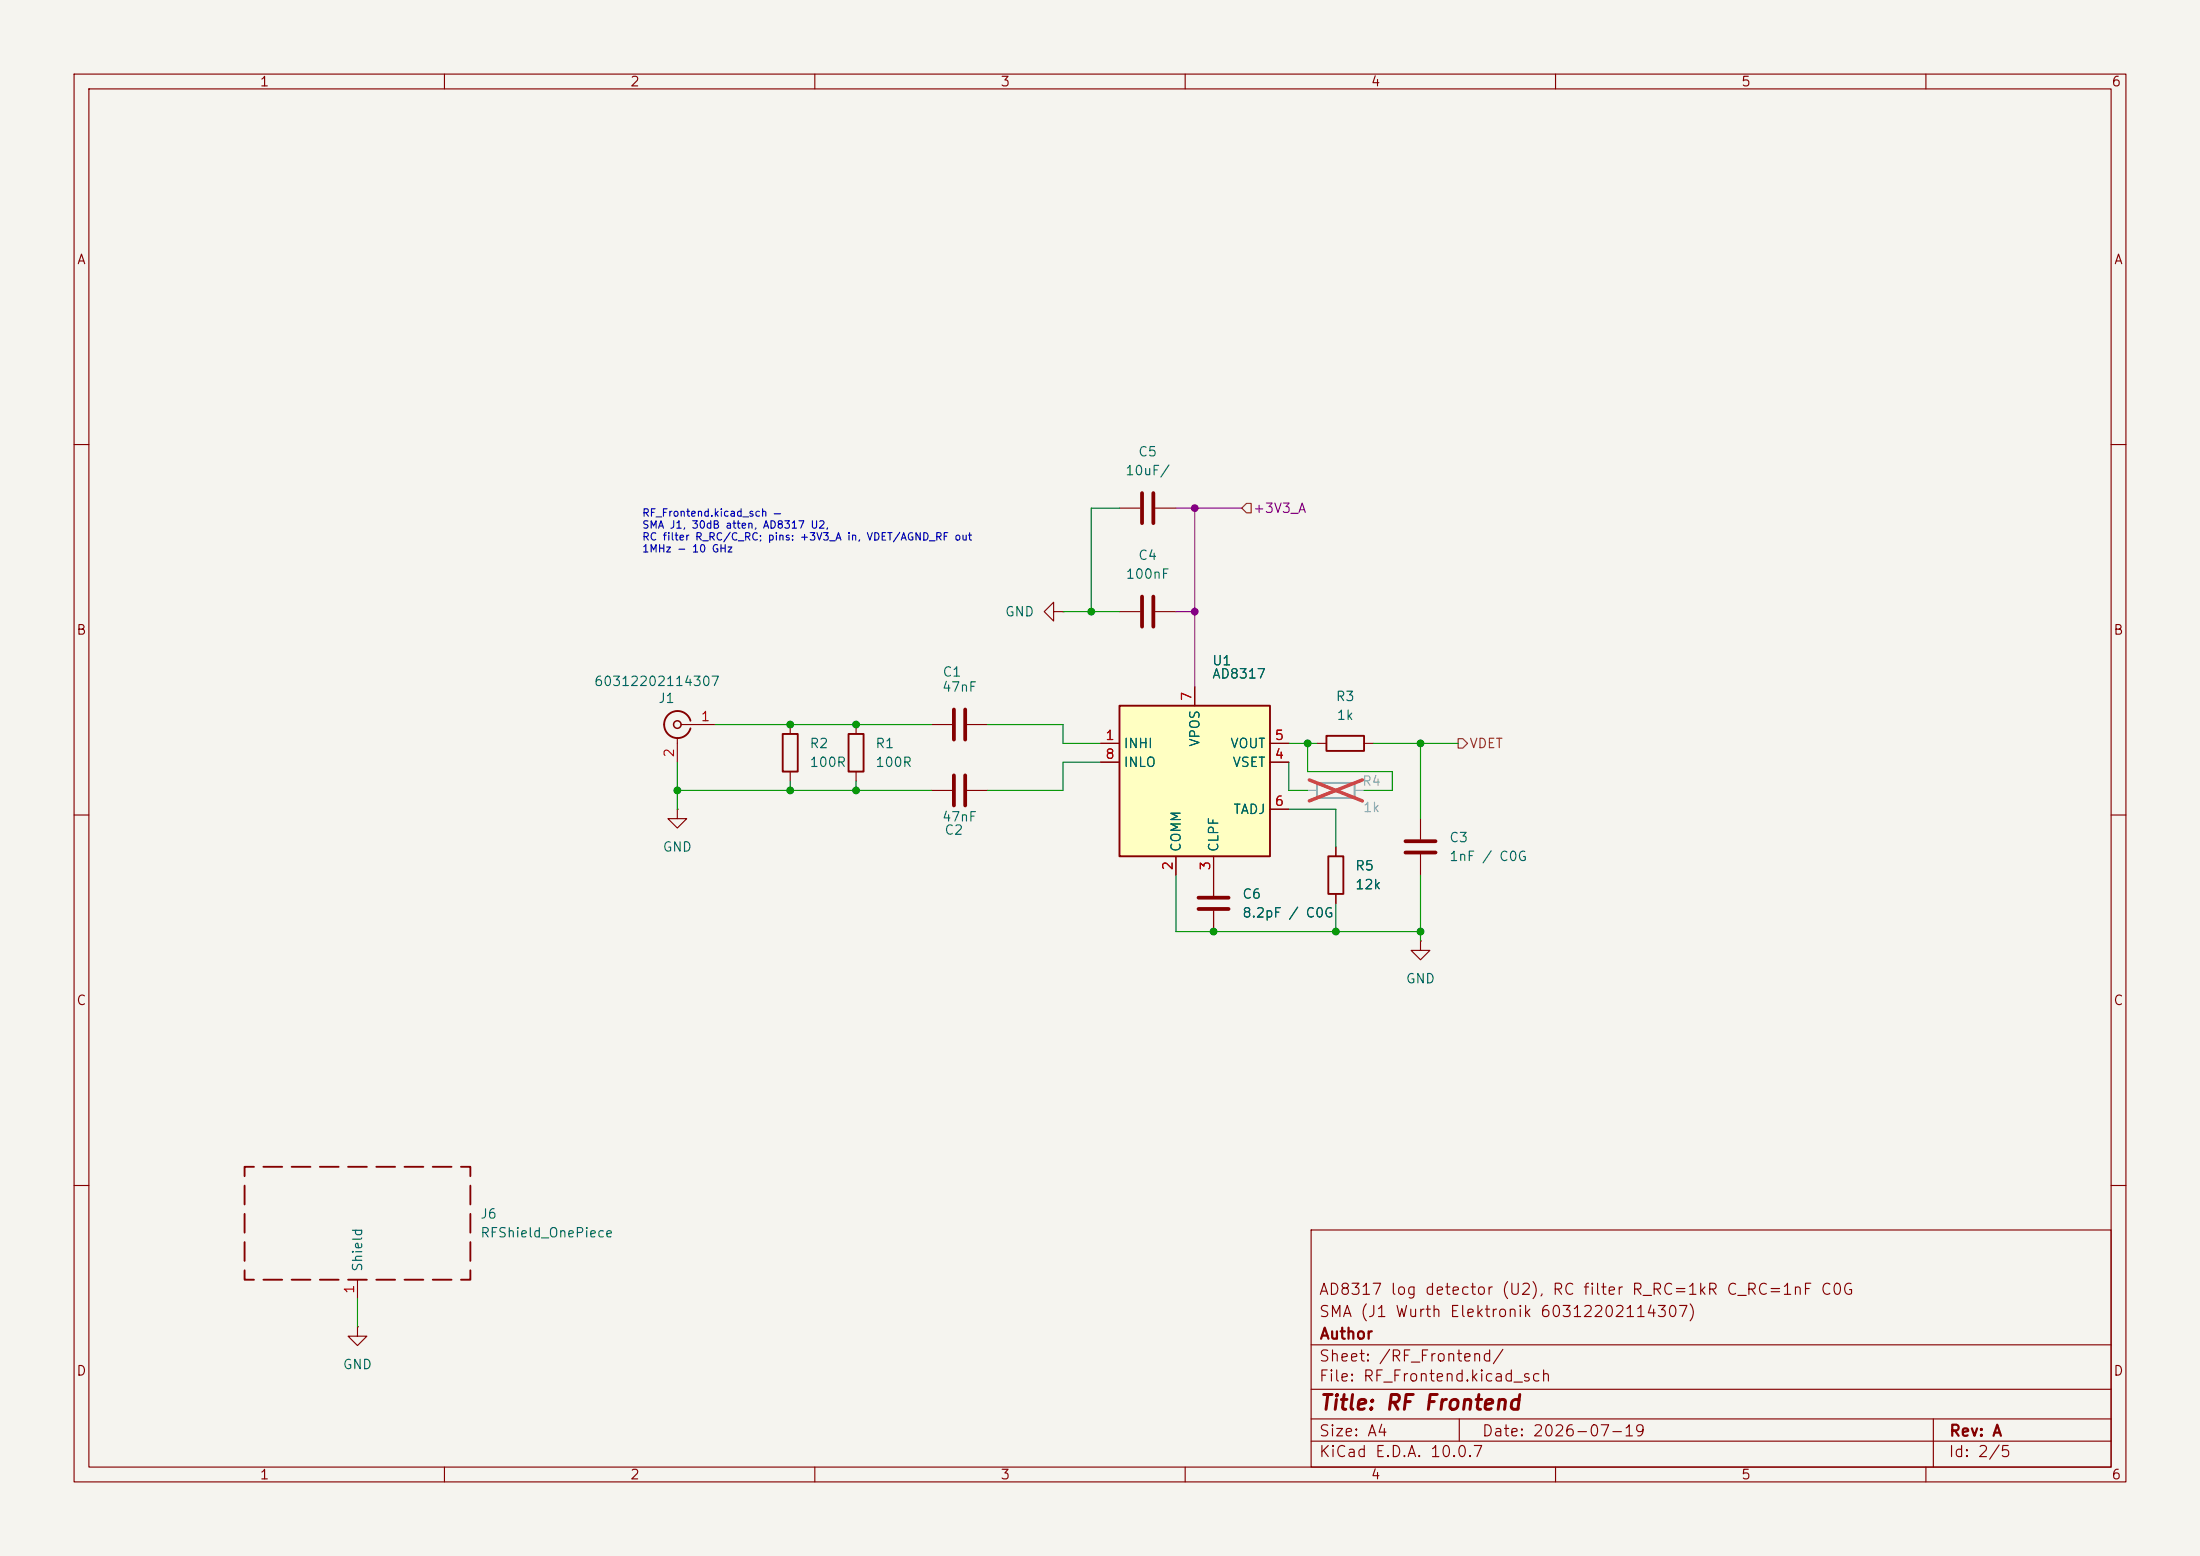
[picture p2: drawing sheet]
(kicad_sch
 (version 20260306)
 (generator "eeschema")
 (generator_version "10.0")
 (paper "A4")
 (title_block
  (title "RF Frontend")
  (date "2026-07-19")
  (rev "A")
  (company "Author")
  (comment 1 "SMA (J1 Wurth Elektronik 60312202114307)")
  (comment 2 "AD8317 log detector (U2), RC filter R_RC=1kR C_RC=1nF C0G"))
 (lib_symbols
  (symbol "Device:C"
   (pin_numbers (hide yes))
   (pin_names
    (offset 0.254)) (exclude_from_sim no) (in_bom yes) (on_board yes)
   (in_pos_files yes)
   (duplicate_pin_numbers_are_jumpers no)
   (property "Reference" "C" (at 0.635 2.54 0) (show_name no) (do_not_autoplace no) (effects (font (size 1.27 1.27)) (justify left)))
   (property "Value" "C" (at 0.635 -2.54 0) (show_name no) (do_not_autoplace no) (effects (font (size 1.27 1.27)) (justify left)))
   (property "Footprint" "" (at 0.9652 -3.81 0) (show_name no) (do_not_autoplace no) (hide yes) (effects (font (size 1.27 1.27))))
   (property "Datasheet" "" (at 0 0 0) (show_name no) (do_not_autoplace no) (hide yes) (effects (font (size 1.27 1.27))))
   (property "Description" "Unpolarized capacitor" (at 0 0 0) (show_name no) (do_not_autoplace no) (hide yes) (effects (font (size 1.27 1.27))))
   (symbol "C_0_1"
    (polyline (pts (xy -2.032 0.762) (xy 2.032 0.762)) (stroke (width 0.508) (type default)) (fill (type none)))
    (polyline (pts (xy -2.032 -0.762) (xy 2.032 -0.762)) (stroke (width 0.508) (type default)) (fill (type none))))
   (symbol "C_1_1"
    (pin passive line (at 0 3.81 270) (length 2.794) (name "" (effects (font (size 1.27 1.27)))) (number "1" (effects (font (size 1.27 1.27)))))
    (pin passive line (at 0 -3.81 90) (length 2.794) (name "" (effects (font (size 1.27 1.27)))) (number "2" (effects (font (size 1.27 1.27))))))
   (embedded_fonts no))
  (symbol "Device:R"
   (pin_numbers (hide yes))
   (pin_names
    (offset 0)) (exclude_from_sim no) (in_bom yes) (on_board yes)
   (in_pos_files yes)
   (duplicate_pin_numbers_are_jumpers no)
   (property "Reference" "R" (at 2.032 0 90) (show_name no) (do_not_autoplace no) (effects (font (size 1.27 1.27))))
   (property "Value" "R" (at 0 0 90) (show_name no) (do_not_autoplace no) (effects (font (size 1.27 1.27))))
   (property "Footprint" "" (at -1.778 0 90) (show_name no) (do_not_autoplace no) (hide yes) (effects (font (size 1.27 1.27))))
   (property "Datasheet" "" (at 0 0 0) (show_name no) (do_not_autoplace no) (hide yes) (effects (font (size 1.27 1.27))))
   (property "Description" "Resistor" (at 0 0 0) (show_name no) (do_not_autoplace no) (hide yes) (effects (font (size 1.27 1.27))))
   (symbol "R_0_1"
    (rectangle (start -1.016 -2.54) (end 1.016 2.54) (stroke (width 0.254) (type default)) (fill (type none))))
   (symbol "R_1_1"
    (pin passive line (at 0 3.81 270) (length 1.27) (name "" (effects (font (size 1.27 1.27)))) (number "1" (effects (font (size 1.27 1.27)))))
    (pin passive line (at 0 -3.81 90) (length 1.27) (name "" (effects (font (size 1.27 1.27)))) (number "2" (effects (font (size 1.27 1.27))))))
   (embedded_fonts no))
  (symbol "Device:RFShield_OnePiece"
   (pin_names
    (offset 1.016)) (exclude_from_sim no) (in_bom yes) (on_board yes)
   (in_pos_files yes)
   (duplicate_pin_numbers_are_jumpers no)
   (property "Reference" "J" (at 0 5.08 0) (show_name no) (do_not_autoplace no) (effects (font (size 1.27 1.27))))
   (property "Value" "RFShield_OnePiece" (at 0 2.54 0) (show_name no) (do_not_autoplace no) (effects (font (size 1.27 1.27))))
   (property "Footprint" "" (at 0 -2.54 0) (show_name no) (do_not_autoplace no) (hide yes) (effects (font (size 1.27 1.27))))
   (property "Datasheet" "" (at 0 -2.54 0) (show_name no) (do_not_autoplace no) (hide yes) (effects (font (size 1.27 1.27))))
   (property "Description" "One-piece EMI RF shielding cabinet" (at 0 0 0) (show_name no) (do_not_autoplace no) (hide yes) (effects (font (size 1.27 1.27))))
   (symbol "RFShield_OnePiece_0_1"
    (polyline (pts (xy -15.24 6.35) (xy -15.24 7.62) (xy -13.97 7.62)) (stroke (width 0.254) (type default)) (fill (type none)))
    (polyline (pts (xy -15.24 2.54) (xy -15.24 5.08)) (stroke (width 0.254) (type default)) (fill (type none)))
    (polyline (pts (xy -15.24 -1.27) (xy -15.24 1.27)) (stroke (width 0.254) (type default)) (fill (type none)))
    (polyline (pts (xy -15.24 -5.08) (xy -15.24 -2.54)) (stroke (width 0.254) (type default)) (fill (type none)))
    (polyline (pts (xy -13.97 -7.62) (xy -15.24 -7.62) (xy -15.24 -6.35)) (stroke (width 0.254) (type default)) (fill (type none)))
    (polyline (pts (xy -12.7 7.62) (xy -10.16 7.62)) (stroke (width 0.254) (type default)) (fill (type none)))
    (polyline (pts (xy -10.16 -7.62) (xy -12.7 -7.62)) (stroke (width 0.254) (type default)) (fill (type none)))
    (polyline (pts (xy -6.35 7.62) (xy -8.89 7.62)) (stroke (width 0.254) (type default)) (fill (type none)))
    (polyline (pts (xy -6.35 -7.62) (xy -8.89 -7.62)) (stroke (width 0.254) (type default)) (fill (type none)))
    (polyline (pts (xy -2.54 7.62) (xy -5.08 7.62)) (stroke (width 0.254) (type default)) (fill (type none)))
    (polyline (pts (xy -2.54 -7.62) (xy -5.08 -7.62)) (stroke (width 0.254) (type default)) (fill (type none)))
    (polyline (pts (xy -1.27 -7.62) (xy 1.27 -7.62)) (stroke (width 0.254) (type default)) (fill (type none)))
    (polyline (pts (xy 1.27 7.62) (xy -1.27 7.62)) (stroke (width 0.254) (type default)) (fill (type none)))
    (polyline (pts (xy 2.54 -7.62) (xy 5.08 -7.62)) (stroke (width 0.254) (type default)) (fill (type none)))
    (polyline (pts (xy 5.08 7.62) (xy 2.54 7.62)) (stroke (width 0.254) (type default)) (fill (type none)))
    (polyline (pts (xy 6.35 -7.62) (xy 8.89 -7.62)) (stroke (width 0.254) (type default)) (fill (type none)))
    (polyline (pts (xy 8.89 7.62) (xy 6.35 7.62)) (stroke (width 0.254) (type default)) (fill (type none)))
    (polyline (pts (xy 10.16 -7.62) (xy 12.7 -7.62)) (stroke (width 0.254) (type default)) (fill (type none)))
    (polyline (pts (xy 12.7 7.62) (xy 10.16 7.62)) (stroke (width 0.254) (type default)) (fill (type none)))
    (polyline (pts (xy 13.97 -7.62) (xy 15.24 -7.62) (xy 15.24 -6.35)) (stroke (width 0.254) (type default)) (fill (type none)))
    (polyline (pts (xy 15.24 6.35) (xy 15.24 7.62) (xy 13.97 7.62)) (stroke (width 0.254) (type default)) (fill (type none)))
    (polyline (pts (xy 15.24 2.54) (xy 15.24 5.08)) (stroke (width 0.254) (type default)) (fill (type none)))
    (polyline (pts (xy 15.24 -1.27) (xy 15.24 1.27)) (stroke (width 0.254) (type default)) (fill (type none)))
    (polyline (pts (xy 15.24 -5.08) (xy 15.24 -2.54)) (stroke (width 0.254) (type default)) (fill (type none))))
   (symbol "RFShield_OnePiece_1_1"
    (pin passive line (at 0 -10.16 90) (length 2.54) (name "Shield" (effects (font (size 1.27 1.27)))) (number "1" (effects (font (size 1.27 1.27))))))
   (embedded_fonts no))
  (symbol "Wurth:60312202114307"
   (pin_names (hide yes)) (exclude_from_sim no) (in_bom yes) (on_board yes)
   (in_pos_files yes)
   (duplicate_pin_numbers_are_jumpers no)
   (property "Reference" "J" (at 0 5.08 0) (show_name no) (do_not_autoplace no) (effects (font (size 1.27 1.27))))
   (property "Value" "60312202114307" (at 12.7 22.86 0) (show_name no) (do_not_autoplace no) (hide yes) (effects (font (size 1.27 1.27)) (justify left)))
   (property "Footprint" "Connector_SMD_Wurth:J_Wurth_WR-SMA_60312202114307" (at 12.7 20.32 0) (show_name no) (do_not_autoplace no) (hide yes) (effects (font (size 1.27 1.27)) (justify left)))
   (property "Datasheet" "https://www.we-online.com/catalog/datasheet/60312202114307.pdf?ki" (at 12.7 17.78 0) (show_name no) (do_not_autoplace no) (hide yes) (effects (font (size 1.27 1.27)) (justify left)))
   (property "Description" "PCB End Launch" (at 0 0 0) (show_name no) (do_not_autoplace no) (hide yes) (effects (font (size 1.27 1.27))))
   (property "Manufacturer" "Wurth Elektronik" (at 12.7 15.24 0) (show_name no) (do_not_autoplace no) (hide yes) (effects (font (size 1.27 1.27)) (justify left)))
   (property "Manufacturer URL" "https://www.we-online.com" (at 12.7 12.7 0) (show_name no) (do_not_autoplace no) (hide yes) (effects (font (size 1.27 1.27)) (justify left)))
   (property "Created Date" "20260409" (at 12.7 10.16 0) (show_name no) (do_not_autoplace no) (hide yes) (effects (font (size 1.27 1.27)) (justify left)))
   (property "Series" "WR-SMA" (at 12.7 7.62 0) (show_name no) (do_not_autoplace no) (hide yes) (effects (font (size 1.27 1.27)) (justify left)))
   (property "Part Number" "60312202114307" (at 12.7 5.08 0) (show_name no) (do_not_autoplace no) (hide yes) (effects (font (size 1.27 1.27)) (justify left)))
   (property "Mounting Technology" "SMT" (at 12.7 2.54 0) (show_name no) (do_not_autoplace no) (hide yes) (effects (font (size 1.27 1.27)) (justify left)))
   (property "Automotive" "No" (at 12.7 0 0) (show_name no) (do_not_autoplace no) (hide yes) (effects (font (size 1.27 1.27)) (justify left)))
   (property "f" "DC~18 GHz" (at 12.7 -2.54 0) (show_name no) (do_not_autoplace no) (hide yes) (effects (font (size 1.27 1.27)) (justify left)))
   (property "Center Contact" "Ø 0.76" (at 12.7 -5.08 0) (show_name no) (do_not_autoplace no) (hide yes) (effects (font (size 1.27 1.27)) (justify left)))
   (property "Operating Temperature" "-65 °C up to +165 °C" (at 12.7 -7.62 0) (show_name no) (do_not_autoplace no) (hide yes) (effects (font (size 1.27 1.27)) (justify left)))
   (property "PCB Thickness (mm)" "1.6" (at 12.7 -12.7 0) (show_name no) (do_not_autoplace no) (hide yes) (effects (font (size 1.27 1.27)) (justify left)))
   (symbol "60312202114307_0_1"
    (polyline (pts (xy -2.54 0) (xy -0.508 0)) (stroke (width 0) (type default)) (fill (type none)))
    (arc (start 1.778 0) (mid 0.222 -1.8079) (end -1.778 -0.508) (stroke (width 0.254) (type default)) (fill (type none)))
    (arc (start -1.778 0.508) (mid 0.2221 1.8084) (end 1.778 0) (stroke (width 0.254) (type default)) (fill (type none)))
    (circle (center 0 0) (radius 0.508) (stroke (width 0.2032) (type default)) (fill (type none)))
    (polyline (pts (xy 0 -2.54) (xy 0 -1.778)) (stroke (width 0) (type default)) (fill (type none))))
   (symbol "60312202114307_1_1"
    (pin passive line (at -5.08 0 0) (length 2.54) (name "In" (effects (font (size 1.27 1.27)))) (number "1" (effects (font (size 1.27 1.27)))))
    (pin passive line (at 0 -5.08 90) (length 2.54) (name "Ext" (effects (font (size 1.27 1.27)))) (number "2" (effects (font (size 1.27 1.27))))))
   (embedded_fonts no))
  (symbol "power:GND"
   (power global)
   (pin_numbers (hide yes))
   (pin_names
    (offset 0) (hide yes)) (exclude_from_sim no) (in_bom yes) (on_board yes)
   (in_pos_files yes)
   (duplicate_pin_numbers_are_jumpers no)
   (property "Reference" "#PWR" (at 0 -6.35 0) (show_name no) (do_not_autoplace no) (hide yes) (effects (font (size 1.27 1.27))))
   (property "Value" "GND" (at 0 -3.81 0) (show_name no) (do_not_autoplace no) (effects (font (size 1.27 1.27))))
   (property "Footprint" "" (at 0 0 0) (show_name no) (do_not_autoplace no) (hide yes) (effects (font (size 1.27 1.27))))
   (property "Datasheet" "" (at 0 0 0) (show_name no) (do_not_autoplace no) (hide yes) (effects (font (size 1.27 1.27))))
   (property "Description" "Power symbol creates a global label with name \"GND\" , ground" (at 0 0 0) (show_name no) (do_not_autoplace no) (hide yes) (effects (font (size 1.27 1.27))))
   (symbol "GND_0_1"
    (polyline (pts (xy 0 0) (xy 0 -1.27) (xy 1.27 -1.27) (xy 0 -2.54) (xy -1.27 -1.27) (xy 0 -1.27)) (stroke (width 0) (type default)) (fill (type none))))
   (symbol "GND_1_1"
    (pin power_in line (at 0 0 270) (length 0) (name "" (effects (font (size 1.27 1.27)))) (number "1" (effects (font (size 1.27 1.27))))))
   (embedded_fonts no))
  (symbol "project_custom:AD8317" (exclude_from_sim no) (in_bom yes) (on_board yes)
   (in_pos_files yes)
   (duplicate_pin_numbers_are_jumpers no)
   (property "Reference" "U" (at 5.08 13.97 0) (show_name no) (do_not_autoplace no) (effects (font (size 1.27 1.27))))
   (property "Value" "AD8317" (at 7.62 11.43 0) (show_name no) (do_not_autoplace no) (effects (font (size 1.27 1.27))))
   (property "Footprint" "Package_CSP:LFCSP-8-1EP_2x3mm_P0.5mm_EP1.6x2.34mm" (at 0 -2.54 0) (show_name no) (do_not_autoplace no) (hide yes) (effects (font (size 1.27 1.27))))
   (property "Datasheet" "https://www.analog.com/media/en/technical-documentation/data-sheets/AD8317.pdf" (at 0 -2.54 0) (show_name no) (do_not_autoplace no) (hide yes) (effects (font (size 1.27 1.27))))
   (property "Description" "1 MHz to 10 GHz, 55 dB Log Detector/Controller, LFCSP-8" (at 0 0 0) (show_name no) (do_not_autoplace no) (hide yes) (effects (font (size 1.27 1.27))))
   (property "MPN" "AD8317ACPZ-REEL7" (at 0 0 0) (show_name no) (do_not_autoplace no) (hide yes) (effects (font (size 1.27 1.27))))
   (property "Manufacturer" "Analog Devices" (at 0 0 0) (show_name no) (do_not_autoplace no) (hide yes) (effects (font (size 1.27 1.27))))
   (symbol "AD8317_0_1"
    (rectangle (start -10.16 10.16) (end 10.16 -10.16) (stroke (width 0.254) (type default)) (fill (type background))))
   (symbol "AD8317_1_1"
    (pin input line (at -12.7 5.08 0) (length 2.54) (name "INHI" (effects (font (size 1.27 1.27)))) (number "1" (effects (font (size 1.27 1.27)))))
    (pin power_in line (at -2.54 -12.7 90) (length 2.54) (name "COMM" (effects (font (size 1.27 1.27)))) (number "2" (effects (font (size 1.27 1.27)))))
    (pin passive line (at 2.54 -12.7 90) (length 2.54) (name "CLPF" (effects (font (size 1.27 1.27)))) (number "3" (effects (font (size 1.27 1.27)))))
    (pin input line (at 12.7 2.54 180) (length 2.54) (name "VSET" (effects (font (size 1.27 1.27)))) (number "4" (effects (font (size 1.27 1.27)))))
    (pin output line (at 12.7 5.08 180) (length 2.54) (name "VOUT" (effects (font (size 1.27 1.27)))) (number "5" (effects (font (size 1.27 1.27)))))
    (pin output line (at 12.7 -3.81 180) (length 2.54) (name "TADJ" (effects (font (size 1.27 1.27)))) (number "6" (effects (font (size 1.27 1.27)))))
    (pin power_in line (at 0 12.7 270) (length 2.54) (name "VPOS" (effects (font (size 1.27 1.27)))) (number "7" (effects (font (size 1.27 1.27)))))
    (pin input line (at -12.7 2.54 0) (length 2.54) (name "INLO" (effects (font (size 1.27 1.27)))) (number "8" (effects (font (size 1.27 1.27))))))
   (embedded_fonts no)))
 (text "RF_Frontend.kicad_sch — \nSMA J1, 30dB atten, AD8317 U2, \nRC filter R_RC/C_RC; pins: +3V3_A in, VDET/AGND_RF out\n1MHz - 10 GHz"
  (exclude_from_sim no)
  (at 86.614 71.882 0)
  (effects (font (size 1 1)) (justify left)))
 (junction
  (at 161.29 68.58)
  (diameter 0)
  (color 0 0 0 0))
 (junction
  (at 115.57 106.68)
  (diameter 0)
  (color 0 0 0 0))
 (junction
  (at 180.34 125.73)
  (diameter 0)
  (color 0 0 0 0))
 (junction
  (at 115.57 97.79)
  (diameter 0)
  (color 0 0 0 0))
 (junction
  (at 176.53 100.33)
  (diameter 0)
  (color 0 0 0 0))
 (junction
  (at 163.83 125.73)
  (diameter 0)
  (color 0 0 0 0))
 (junction
  (at 191.77 125.73)
  (diameter 0)
  (color 0 0 0 0))
 (junction
  (at 191.77 100.33)
  (diameter 0)
  (color 0 0 0 0))
 (junction
  (at 147.32 82.55)
  (diameter 0)
  (color 0 0 0 0))
 (junction
  (at 91.44 106.68)
  (diameter 0)
  (color 0 0 0 0))
 (junction
  (at 106.68 97.79)
  (diameter 0)
  (color 0 0 0 0))
 (junction
  (at 106.68 106.68)
  (diameter 0)
  (color 0 0 0 0))
 (junction
  (at 161.29 82.55)
  (diameter 0)
  (color 0 0 0 0))
 (wire
  (pts (xy 161.29 68.58) (xy 161.29 82.55))
  (stroke (width 0) (type default)))
 (wire
  (pts (xy 161.29 92.71) (xy 161.29 82.55))
  (stroke (width 0) (type default)))
 (wire
  (pts (xy 187.96 106.68) (xy 187.96 104.14))
  (stroke (width 0) (type default)))
 (wire
  (pts (xy 106.68 97.79) (xy 115.57 97.79))
  (stroke (width 0) (type default)))
 (wire
  (pts (xy 191.77 100.33) (xy 191.77 110.49))
  (stroke (width 0) (type default)))
 (wire
  (pts (xy 48.26 175.26) (xy 48.26 179.07))
  (stroke (width 0) (type default)))
 (wire
  (pts (xy 151.13 68.58) (xy 147.32 68.58))
  (stroke (width 0) (type default)))
 (wire
  (pts (xy 180.34 125.73) (xy 191.77 125.73))
  (stroke (width 0) (type default)))
 (wire
  (pts (xy 91.44 106.68) (xy 106.68 106.68))
  (stroke (width 0) (type default)))
 (wire
  (pts (xy 191.77 118.11) (xy 191.77 125.73))
  (stroke (width 0) (type default)))
 (wire
  (pts (xy 158.75 118.11) (xy 158.75 125.73))
  (stroke (width 0) (type default)))
 (wire
  (pts (xy 161.29 68.58) (xy 167.64 68.58))
  (stroke (width 0) (type default)))
 (wire
  (pts (xy 96.52 97.79) (xy 106.68 97.79))
  (stroke (width 0) (type default)))
 (wire
  (pts (xy 143.51 82.55) (xy 147.32 82.55))
  (stroke (width 0) (type default)))
 (wire
  (pts (xy 147.32 68.58) (xy 147.32 82.55))
  (stroke (width 0) (type default)))
 (wire
  (pts (xy 143.51 102.87) (xy 143.51 106.68))
  (stroke (width 0) (type default)))
 (wire
  (pts (xy 91.44 102.87) (xy 91.44 106.68))
  (stroke (width 0) (type default)))
 (wire
  (pts (xy 147.32 82.55) (xy 151.13 82.55))
  (stroke (width 0) (type default)))
 (wire
  (pts (xy 196.85 100.33) (xy 191.77 100.33))
  (stroke (width 0) (type default)))
 (wire
  (pts (xy 184.15 106.68) (xy 187.96 106.68))
  (stroke (width 0) (type default)))
 (wire
  (pts (xy 148.59 102.87) (xy 143.51 102.87))
  (stroke (width 0) (type default)))
 (wire
  (pts (xy 106.68 105.41) (xy 106.68 106.68))
  (stroke (width 0) (type default)))
 (wire
  (pts (xy 158.75 68.58) (xy 161.29 68.58))
  (stroke (width 0) (type default)))
 (wire
  (pts (xy 106.68 106.68) (xy 115.57 106.68))
  (stroke (width 0) (type default)))
 (wire
  (pts (xy 143.51 106.68) (xy 133.35 106.68))
  (stroke (width 0) (type default)))
 (wire
  (pts (xy 161.29 82.55) (xy 158.75 82.55))
  (stroke (width 0) (type default)))
 (wire
  (pts (xy 191.77 100.33) (xy 185.42 100.33))
  (stroke (width 0) (type default)))
 (wire
  (pts (xy 176.53 100.33) (xy 177.8 100.33))
  (stroke (width 0) (type default)))
 (wire
  (pts (xy 143.51 100.33) (xy 143.51 97.79))
  (stroke (width 0) (type default)))
 (wire
  (pts (xy 91.44 109.22) (xy 91.44 106.68))
  (stroke (width 0) (type default)))
 (wire
  (pts (xy 148.59 100.33) (xy 143.51 100.33))
  (stroke (width 0) (type default)))
 (wire
  (pts (xy 187.96 104.14) (xy 176.53 104.14))
  (stroke (width 0) (type default)))
 (wire
  (pts (xy 173.99 109.22) (xy 180.34 109.22))
  (stroke (width 0) (type default)))
 (wire
  (pts (xy 158.75 125.73) (xy 163.83 125.73))
  (stroke (width 0) (type default)))
 (wire
  (pts (xy 180.34 121.92) (xy 180.34 125.73))
  (stroke (width 0) (type default)))
 (wire
  (pts (xy 115.57 97.79) (xy 125.73 97.79))
  (stroke (width 0) (type default)))
 (wire
  (pts (xy 115.57 105.41) (xy 115.57 106.68))
  (stroke (width 0) (type default)))
 (wire
  (pts (xy 115.57 106.68) (xy 125.73 106.68))
  (stroke (width 0) (type default)))
 (wire
  (pts (xy 163.83 125.73) (xy 180.34 125.73))
  (stroke (width 0) (type default)))
 (wire
  (pts (xy 180.34 109.22) (xy 180.34 114.3))
  (stroke (width 0) (type default)))
 (wire
  (pts (xy 173.99 106.68) (xy 176.53 106.68))
  (stroke (width 0) (type default)))
 (wire
  (pts (xy 176.53 104.14) (xy 176.53 100.33))
  (stroke (width 0) (type default)))
 (wire
  (pts (xy 173.99 102.87) (xy 173.99 106.68))
  (stroke (width 0) (type default)))
 (wire
  (pts (xy 173.99 100.33) (xy 176.53 100.33))
  (stroke (width 0) (type default)))
 (wire
  (pts (xy 191.77 125.73) (xy 191.77 127))
  (stroke (width 0) (type default)))
 (wire
  (pts (xy 143.51 97.79) (xy 133.35 97.79))
  (stroke (width 0) (type default)))
 (hierarchical_label "VDET"
  (shape output)
  (at 196.85 100.33 0)
  (effects (font (size 1.27 1.27)) (justify left)))
 (hierarchical_label "+3V3_A"
  (shape input)
  (at 167.64 68.58 0)
  (effects (font (size 1.27 1.27)) (justify left)))
 (symbol
  (lib_id "Device:R")
  (at 106.68 101.6 0)
  (unit 1)
  (body_style 1)
  (exclude_from_sim no)
  (in_bom yes)
  (on_board yes)
  (in_pos_files yes)
  (dnp no)
  (fields_autoplaced yes)
  (property "Reference" "R2" (at 109.22 100.3299 0) (show_name no) (do_not_autoplace no) (effects (font (size 1.27 1.27)) (justify left)))
  (property "Value" "100R" (at 109.22 102.8699 0) (show_name no) (do_not_autoplace no) (effects (font (size 1.27 1.27)) (justify left)))
  (property "Footprint" "Resistor_SMD:R_0402_1005Metric" (at 104.902 101.6 90) (hide yes) (show_name no) (do_not_autoplace no) (effects (font (size 1.27 1.27))))
  (property "Datasheet" "" (at 106.68 101.6 0) (hide yes) (show_name no) (do_not_autoplace no) (effects (font (size 1.27 1.27))))
  (property "Description" "Resistor" (at 106.68 101.6 0) (hide yes) (show_name no) (do_not_autoplace no) (effects (font (size 1.27 1.27))))
  (property "Mouser" "" (at 106.68 101.6 0) (hide yes) (show_name no) (do_not_autoplace no) (effects (font (size 1.27 1.27))))
  (pin "1")
  (pin "2"))
 (symbol
  (lib_id "power:GND")
  (at 48.26 179.07 0)
  (unit 1)
  (body_style 1)
  (exclude_from_sim no)
  (in_bom yes)
  (on_board yes)
  (in_pos_files yes)
  (dnp no)
  (fields_autoplaced yes)
  (property "Reference" "#PWR08" (at 48.26 185.42 0) (hide yes) (show_name no) (do_not_autoplace no) (effects (font (size 1.27 1.27))))
  (property "Value" "GND" (at 48.26 184.15 0) (show_name no) (do_not_autoplace no) (effects (font (size 1.27 1.27))))
  (property "Footprint" "" (at 48.26 179.07 0) (hide yes) (show_name no) (do_not_autoplace no) (effects (font (size 1.27 1.27))))
  (property "Datasheet" "" (at 48.26 179.07 0) (hide yes) (show_name no) (do_not_autoplace no) (effects (font (size 1.27 1.27))))
  (property "Description" "Power symbol creates a global label with name \"GND\" , ground" (at 48.26 179.07 0) (hide yes) (show_name no) (do_not_autoplace no) (effects (font (size 1.27 1.27))))
  (pin "1"))
 (symbol
  (lib_id "Device:C")
  (at 191.77 114.3 180)
  (unit 1)
  (body_style 1)
  (exclude_from_sim no)
  (in_bom yes)
  (on_board yes)
  (in_pos_files yes)
  (dnp no)
  (fields_autoplaced yes)
  (property "Reference" "C3" (at 195.58 113.0299 0) (show_name no) (do_not_autoplace no) (effects (font (size 1.27 1.27)) (justify right)))
  (property "Value" "1nF / C0G" (at 195.58 115.5699 0) (show_name no) (do_not_autoplace no) (effects (font (size 1.27 1.27)) (justify right)))
  (property "Footprint" "Capacitor_SMD:C_0402_1005Metric" (at 190.8048 110.49 0) (hide yes) (show_name no) (do_not_autoplace no) (effects (font (size 1.27 1.27))))
  (property "Datasheet" "" (at 191.77 114.3 0) (hide yes) (show_name no) (do_not_autoplace no) (effects (font (size 1.27 1.27))))
  (property "Description" "Unpolarized capacitor" (at 191.77 114.3 0) (hide yes) (show_name no) (do_not_autoplace no) (effects (font (size 1.27 1.27))))
  (property "Mouser" "" (at 191.77 114.3 0) (hide yes) (show_name no) (do_not_autoplace no) (effects (font (size 1.27 1.27))))
  (pin "2")
  (pin "1"))
 (symbol
  (lib_id "Device:R")
  (at 180.34 106.68 90)
  (unit 1)
  (body_style 1)
  (exclude_from_sim no)
  (in_bom yes)
  (on_board yes)
  (in_pos_files yes)
  (dnp yes)
  (property "Reference" "R4" (at 185.166 105.41 90) (show_name no) (do_not_autoplace no) (effects (font (size 1.27 1.27))))
  (property "Value" "1k" (at 185.166 108.966 90) (show_name no) (do_not_autoplace no) (effects (font (size 1.27 1.27))))
  (property "Footprint" "Resistor_SMD:R_0402_1005Metric" (at 180.34 108.458 90) (hide yes) (show_name no) (do_not_autoplace no) (effects (font (size 1.27 1.27))))
  (property "Datasheet" "" (at 180.34 106.68 0) (hide yes) (show_name no) (do_not_autoplace no) (effects (font (size 1.27 1.27))))
  (property "Description" "Resistor" (at 180.34 106.68 0) (hide yes) (show_name no) (do_not_autoplace no) (effects (font (size 1.27 1.27))))
  (property "Mouser" "" (at 180.34 106.68 90) (hide yes) (show_name no) (do_not_autoplace no) (effects (font (size 1.27 1.27))))
  (pin "1")
  (pin "2"))
 (symbol
  (lib_id "power:GND")
  (at 91.44 109.22 0)
  (unit 1)
  (body_style 1)
  (exclude_from_sim no)
  (in_bom yes)
  (on_board yes)
  (in_pos_files yes)
  (dnp no)
  (fields_autoplaced yes)
  (property "Reference" "#PWR01" (at 91.44 115.57 0) (hide yes) (show_name no) (do_not_autoplace no) (effects (font (size 1.27 1.27))))
  (property "Value" "GND" (at 91.44 114.3 0) (show_name no) (do_not_autoplace no) (effects (font (size 1.27 1.27))))
  (property "Footprint" "" (at 91.44 109.22 0) (hide yes) (show_name no) (do_not_autoplace no) (effects (font (size 1.27 1.27))))
  (property "Datasheet" "" (at 91.44 109.22 0) (hide yes) (show_name no) (do_not_autoplace no) (effects (font (size 1.27 1.27))))
  (property "Description" "Power symbol creates a global label with name \"GND\" , ground" (at 91.44 109.22 0) (hide yes) (show_name no) (do_not_autoplace no) (effects (font (size 1.27 1.27))))
  (pin "1"))
 (symbol
  (lib_id "Device:C")
  (at 129.54 97.79 90)
  (unit 1)
  (body_style 1)
  (exclude_from_sim no)
  (in_bom yes)
  (on_board yes)
  (in_pos_files yes)
  (dnp no)
  (property "Reference" "C1" (at 128.524 90.678 90) (show_name no) (do_not_autoplace no) (effects (font (size 1.27 1.27))))
  (property "Value" "47nF" (at 129.54 92.71 90) (show_name no) (do_not_autoplace no) (effects (font (size 1.27 1.27))))
  (property "Footprint" "Capacitor_SMD:C_0402_1005Metric" (at 133.35 96.8248 0) (hide yes) (show_name no) (do_not_autoplace no) (effects (font (size 1.27 1.27))))
  (property "Datasheet" "" (at 129.54 97.79 0) (hide yes) (show_name no) (do_not_autoplace no) (effects (font (size 1.27 1.27))))
  (property "Description" "Unpolarized capacitor" (at 129.54 97.79 0) (hide yes) (show_name no) (do_not_autoplace no) (effects (font (size 1.27 1.27))))
  (property "Mouser" "" (at 129.54 97.79 90) (hide yes) (show_name no) (do_not_autoplace no) (effects (font (size 1.27 1.27))))
  (pin "2")
  (pin "1"))
 (symbol
  (lib_id "Device:RFShield_OnePiece")
  (at 48.26 165.1 0)
  (unit 1)
  (body_style 1)
  (exclude_from_sim no)
  (in_bom yes)
  (on_board yes)
  (in_pos_files yes)
  (dnp no)
  (fields_autoplaced yes)
  (property "Reference" "J6" (at 64.77 163.8299 0) (show_name no) (do_not_autoplace no) (effects (font (size 1.27 1.27)) (justify left)))
  (property "Value" "RFShield_OnePiece" (at 64.77 166.3699 0) (show_name no) (do_not_autoplace no) (effects (font (size 1.27 1.27)) (justify left)))
  (property "Footprint" "RF_Shielding:Wuerth_36103305_30x30mm" (at 48.26 167.64 0) (hide yes) (show_name no) (do_not_autoplace no) (effects (font (size 1.27 1.27))))
  (property "Datasheet" "" (at 48.26 167.64 0) (hide yes) (show_name no) (do_not_autoplace no) (effects (font (size 1.27 1.27))))
  (property "Description" "One-piece EMI RF shielding cabinet" (at 48.26 165.1 0) (hide yes) (show_name no) (do_not_autoplace no) (effects (font (size 1.27 1.27))))
  (pin "1"))
 (symbol
  (lib_id "Wurth:60312202114307")
  (at 91.44 97.79 0)
  (mirror y)
  (unit 1)
  (body_style 1)
  (exclude_from_sim no)
  (in_bom yes)
  (on_board yes)
  (in_pos_files yes)
  (dnp no)
  (property "Reference" "J1" (at 91.186 94.234 0) (show_name no) (do_not_autoplace no) (effects (font (size 1.27 1.27)) (justify left)))
  (property "Value" "60312202114307" (at 97.282 91.948 0) (show_name no) (do_not_autoplace no) (effects (font (size 1.27 1.27)) (justify left)))
  (property "Footprint" "Connector_SMD_Wurth:J_Wurth_WR-SMA_60312202114307" (at 78.74 77.47 0) (hide yes) (show_name no) (do_not_autoplace no) (effects (font (size 1.27 1.27)) (justify left)))
  (property "Datasheet" "https://www.we-online.com/catalog/datasheet/60312202114307.pdf?ki" (at 78.74 80.01 0) (hide yes) (show_name no) (do_not_autoplace no) (effects (font (size 1.27 1.27)) (justify left)))
  (property "Description" "PCB End Launch" (at 91.44 97.79 0) (hide yes) (show_name no) (do_not_autoplace no) (effects (font (size 1.27 1.27))))
  (property "Manufacturer" "Wurth Elektronik" (at 78.74 82.55 0) (hide yes) (show_name no) (do_not_autoplace no) (effects (font (size 1.27 1.27)) (justify left)))
  (property "Manufacturer URL" "https://www.we-online.com" (at 78.74 85.09 0) (hide yes) (show_name no) (do_not_autoplace no) (effects (font (size 1.27 1.27)) (justify left)))
  (property "Created Date" "20260409" (at 78.74 87.63 0) (hide yes) (show_name no) (do_not_autoplace no) (effects (font (size 1.27 1.27)) (justify left)))
  (property "Series" "WR-SMA" (at 78.74 90.17 0) (hide yes) (show_name no) (do_not_autoplace no) (effects (font (size 1.27 1.27)) (justify left)))
  (property "Part Number" "60312202114307" (at 78.74 92.71 0) (hide yes) (show_name no) (do_not_autoplace no) (effects (font (size 1.27 1.27)) (justify left)))
  (property "Mounting Technology" "SMT" (at 78.74 95.25 0) (hide yes) (show_name no) (do_not_autoplace no) (effects (font (size 1.27 1.27)) (justify left)))
  (property "Automotive" "No" (at 78.74 97.79 0) (hide yes) (show_name no) (do_not_autoplace no) (effects (font (size 1.27 1.27)) (justify left)))
  (property "f" "DC~18 GHz" (at 78.74 100.33 0) (hide yes) (show_name no) (do_not_autoplace no) (effects (font (size 1.27 1.27)) (justify left)))
  (property "Center Contact" "Ø 0.76" (at 78.74 102.87 0) (hide yes) (show_name no) (do_not_autoplace no) (effects (font (size 1.27 1.27)) (justify left)))
  (property "Operating Temperature" "-65 °C up to +165 °C" (at 78.74 105.41 0) (hide yes) (show_name no) (do_not_autoplace no) (effects (font (size 1.27 1.27)) (justify left)))
  (property "PCB Thickness (mm)" "1.6" (at 78.74 110.49 0) (hide yes) (show_name no) (do_not_autoplace no) (effects (font (size 1.27 1.27)) (justify left)))
  (pin "1")
  (pin "2"))
 (symbol
  (lib_id "Device:R")
  (at 181.61 100.33 90)
  (unit 1)
  (body_style 1)
  (exclude_from_sim no)
  (in_bom yes)
  (on_board yes)
  (in_pos_files yes)
  (dnp no)
  (fields_autoplaced yes)
  (property "Reference" "R3" (at 181.61 93.98 90) (show_name no) (do_not_autoplace no) (effects (font (size 1.27 1.27))))
  (property "Value" "1k" (at 181.61 96.52 90) (show_name no) (do_not_autoplace no) (effects (font (size 1.27 1.27))))
  (property "Footprint" "Resistor_SMD:R_0402_1005Metric" (at 181.61 102.108 90) (hide yes) (show_name no) (do_not_autoplace no) (effects (font (size 1.27 1.27))))
  (property "Datasheet" "" (at 181.61 100.33 0) (hide yes) (show_name no) (do_not_autoplace no) (effects (font (size 1.27 1.27))))
  (property "Description" "Resistor" (at 181.61 100.33 0) (hide yes) (show_name no) (do_not_autoplace no) (effects (font (size 1.27 1.27))))
  (property "LCSC" "C9900199398" (at 181.61 100.33 90) (hide yes) (show_name no) (do_not_autoplace no) (effects (font (size 1.27 1.27))))
  (property "Mouser" "" (at 181.61 100.33 90) (hide yes) (show_name no) (do_not_autoplace no) (effects (font (size 1.27 1.27))))
  (property "TME" "RC0402JR-071K8" (at 181.61 100.33 90) (hide yes) (show_name no) (do_not_autoplace no) (effects (font (size 1.27 1.27))))
  (pin "1")
  (pin "2"))
 (symbol
  (lib_id "project_custom:AD8317")
  (at 161.29 105.41 0)
  (unit 1)
  (body_style 1)
  (exclude_from_sim no)
  (in_bom yes)
  (on_board yes)
  (in_pos_files yes)
  (dnp no)
  (property "Reference" "U1" (at 163.576 89.154 0) (show_name no) (do_not_autoplace no) (effects (font (size 1.27 1.27)) (justify left)))
  (property "Value" "AD8317" (at 163.576 90.932 0) (show_name no) (do_not_autoplace no) (effects (font (size 1.27 1.27)) (justify left)))
  (property "Footprint" "Package_CSP:LFCSP-8-1EP_2x3mm_P0.5mm_EP1.6x2.34mm" (at 161.29 107.95 0) (hide yes) (show_name no) (do_not_autoplace no) (effects (font (size 1.27 1.27))))
  (property "Datasheet" "https://www.analog.com/media/en/technical-documentation/data-sheets/AD8317.pdf" (at 161.29 107.95 0) (hide yes) (show_name no) (do_not_autoplace no) (effects (font (size 1.27 1.27))))
  (property "Description" "1 MHz to 10 GHz, 55 dB Log Detector/Controller, LFCSP-8" (at 161.29 105.41 0) (hide yes) (show_name no) (do_not_autoplace no) (effects (font (size 1.27 1.27))))
  (property "MPN" "AD8317ACPZ-REEL7" (at 161.29 105.41 0) (hide yes) (show_name no) (do_not_autoplace no) (effects (font (size 1.27 1.27))))
  (property "Manufacturer" "Analog Devices" (at 161.29 105.41 0) (hide yes) (show_name no) (do_not_autoplace no) (effects (font (size 1.27 1.27))))
  (property "Mouser" "" (at 161.29 105.41 0) (hide yes) (show_name no) (do_not_autoplace no) (effects (font (size 1.27 1.27))))
  (pin "2")
  (pin "1")
  (pin "3")
  (pin "7")
  (pin "8")
  (pin "5")
  (pin "4")
  (pin "6"))
 (symbol
  (lib_id "Device:C")
  (at 154.94 68.58 90)
  (unit 1)
  (body_style 1)
  (exclude_from_sim no)
  (in_bom yes)
  (on_board yes)
  (in_pos_files yes)
  (dnp no)
  (fields_autoplaced yes)
  (property "Reference" "C5" (at 154.94 60.96 90) (show_name no) (do_not_autoplace no) (effects (font (size 1.27 1.27))))
  (property "Value" "10uF/" (at 154.94 63.5 90) (show_name no) (do_not_autoplace no) (effects (font (size 1.27 1.27))))
  (property "Footprint" "Capacitor_SMD:C_0805_2012Metric" (at 158.75 67.6148 0) (hide yes) (show_name no) (do_not_autoplace no) (effects (font (size 1.27 1.27))))
  (property "Datasheet" "" (at 154.94 68.58 0) (hide yes) (show_name no) (do_not_autoplace no) (effects (font (size 1.27 1.27))))
  (property "Description" "Unpolarized capacitor" (at 154.94 68.58 0) (hide yes) (show_name no) (do_not_autoplace no) (effects (font (size 1.27 1.27))))
  (property "Mouser" "" (at 154.94 68.58 90) (hide yes) (show_name no) (do_not_autoplace no) (effects (font (size 1.27 1.27))))
  (pin "2")
  (pin "1"))
 (symbol
  (lib_id "Device:C")
  (at 129.54 106.68 90)
  (unit 1)
  (body_style 1)
  (exclude_from_sim no)
  (in_bom yes)
  (on_board yes)
  (in_pos_files yes)
  (dnp no)
  (property "Reference" "C2" (at 128.778 112.014 90) (show_name no) (do_not_autoplace no) (effects (font (size 1.27 1.27))))
  (property "Value" "47nF" (at 129.54 110.236 90) (show_name no) (do_not_autoplace no) (effects (font (size 1.27 1.27))))
  (property "Footprint" "Capacitor_SMD:C_0402_1005Metric" (at 133.35 105.7148 0) (hide yes) (show_name no) (do_not_autoplace no) (effects (font (size 1.27 1.27))))
  (property "Datasheet" "" (at 129.54 106.68 0) (hide yes) (show_name no) (do_not_autoplace no) (effects (font (size 1.27 1.27))))
  (property "Description" "Unpolarized capacitor" (at 129.54 106.68 0) (hide yes) (show_name no) (do_not_autoplace no) (effects (font (size 1.27 1.27))))
  (property "Mouser" "" (at 129.54 106.68 90) (hide yes) (show_name no) (do_not_autoplace no) (effects (font (size 1.27 1.27))))
  (pin "2")
  (pin "1"))
 (symbol
  (lib_id "Device:C")
  (at 154.94 82.55 90)
  (unit 1)
  (body_style 1)
  (exclude_from_sim no)
  (in_bom yes)
  (on_board yes)
  (in_pos_files yes)
  (dnp no)
  (fields_autoplaced yes)
  (property "Reference" "C4" (at 154.94 74.93 90) (show_name no) (do_not_autoplace no) (effects (font (size 1.27 1.27))))
  (property "Value" "100nF" (at 154.94 77.47 90) (show_name no) (do_not_autoplace no) (effects (font (size 1.27 1.27))))
  (property "Footprint" "Capacitor_SMD:C_0402_1005Metric" (at 158.75 81.5848 0) (hide yes) (show_name no) (do_not_autoplace no) (effects (font (size 1.27 1.27))))
  (property "Datasheet" "" (at 154.94 82.55 0) (hide yes) (show_name no) (do_not_autoplace no) (effects (font (size 1.27 1.27))))
  (property "Description" "Unpolarized capacitor" (at 154.94 82.55 0) (hide yes) (show_name no) (do_not_autoplace no) (effects (font (size 1.27 1.27))))
  (property "LCSC" "C9900014224" (at 154.94 82.55 90) (hide yes) (show_name no) (do_not_autoplace no) (effects (font (size 1.27 1.27))))
  (property "Mouser" "" (at 154.94 82.55 90) (hide yes) (show_name no) (do_not_autoplace no) (effects (font (size 1.27 1.27))))
  (property "TME" "AC0402KRX7R7BB104" (at 154.94 82.55 90) (hide yes) (show_name no) (do_not_autoplace no) (effects (font (size 1.27 1.27))))
  (pin "2")
  (pin "1"))
 (symbol
  (lib_id "power:GND")
  (at 191.77 127 0)
  (unit 1)
  (body_style 1)
  (exclude_from_sim no)
  (in_bom yes)
  (on_board yes)
  (in_pos_files yes)
  (dnp no)
  (fields_autoplaced yes)
  (property "Reference" "#PWR02" (at 191.77 133.35 0) (hide yes) (show_name no) (do_not_autoplace no) (effects (font (size 1.27 1.27))))
  (property "Value" "GND" (at 191.77 132.08 0) (show_name no) (do_not_autoplace no) (effects (font (size 1.27 1.27))))
  (property "Footprint" "" (at 191.77 127 0) (hide yes) (show_name no) (do_not_autoplace no) (effects (font (size 1.27 1.27))))
  (property "Datasheet" "" (at 191.77 127 0) (hide yes) (show_name no) (do_not_autoplace no) (effects (font (size 1.27 1.27))))
  (property "Description" "Power symbol creates a global label with name \"GND\" , ground" (at 191.77 127 0) (hide yes) (show_name no) (do_not_autoplace no) (effects (font (size 1.27 1.27))))
  (pin "1"))
 (symbol
  (lib_id "Device:C")
  (at 163.83 121.92 180)
  (unit 1)
  (body_style 1)
  (exclude_from_sim no)
  (in_bom yes)
  (on_board yes)
  (in_pos_files yes)
  (dnp no)
  (fields_autoplaced yes)
  (property "Reference" "C6" (at 167.64 120.6499 0) (show_name no) (do_not_autoplace no) (effects (font (size 1.27 1.27)) (justify right)))
  (property "Value" "8.2pF / C0G" (at 167.64 123.1899 0) (show_name no) (do_not_autoplace no) (effects (font (size 1.27 1.27)) (justify right)))
  (property "Footprint" "Capacitor_SMD:C_0402_1005Metric" (at 162.8648 118.11 0) (hide yes) (show_name no) (do_not_autoplace no) (effects (font (size 1.27 1.27))))
  (property "Datasheet" "" (at 163.83 121.92 0) (hide yes) (show_name no) (do_not_autoplace no) (effects (font (size 1.27 1.27))))
  (property "Description" "Unpolarized capacitor" (at 163.83 121.92 0) (hide yes) (show_name no) (do_not_autoplace no) (effects (font (size 1.27 1.27))))
  (property "Mouser" "" (at 163.83 121.92 0) (hide yes) (show_name no) (do_not_autoplace no) (effects (font (size 1.27 1.27))))
  (pin "2")
  (pin "1"))
 (symbol
  (lib_id "power:GND")
  (at 143.51 82.55 270)
  (unit 1)
  (body_style 1)
  (exclude_from_sim no)
  (in_bom yes)
  (on_board yes)
  (in_pos_files yes)
  (dnp no)
  (fields_autoplaced yes)
  (property "Reference" "#PWR03" (at 137.16 82.55 0) (hide yes) (show_name no) (do_not_autoplace no) (effects (font (size 1.27 1.27))))
  (property "Value" "GND" (at 139.7 82.5499 90) (show_name no) (do_not_autoplace no) (effects (font (size 1.27 1.27)) (justify right)))
  (property "Footprint" "" (at 143.51 82.55 0) (hide yes) (show_name no) (do_not_autoplace no) (effects (font (size 1.27 1.27))))
  (property "Datasheet" "" (at 143.51 82.55 0) (hide yes) (show_name no) (do_not_autoplace no) (effects (font (size 1.27 1.27))))
  (property "Description" "Power symbol creates a global label with name \"GND\" , ground" (at 143.51 82.55 0) (hide yes) (show_name no) (do_not_autoplace no) (effects (font (size 1.27 1.27))))
  (pin "1"))
 (symbol
  (lib_id "Device:R")
  (at 180.34 118.11 180)
  (unit 1)
  (body_style 1)
  (exclude_from_sim no)
  (in_bom yes)
  (on_board yes)
  (in_pos_files yes)
  (dnp no)
  (fields_autoplaced yes)
  (property "Reference" "R5" (at 182.88 116.8399 0) (show_name no) (do_not_autoplace no) (effects (font (size 1.27 1.27)) (justify right)))
  (property "Value" "12k" (at 182.88 119.3799 0) (show_name no) (do_not_autoplace no) (effects (font (size 1.27 1.27)) (justify right)))
  (property "Footprint" "Resistor_SMD:R_0402_1005Metric" (at 182.118 118.11 90) (hide yes) (show_name no) (do_not_autoplace no) (effects (font (size 1.27 1.27))))
  (property "Datasheet" "" (at 180.34 118.11 0) (hide yes) (show_name no) (do_not_autoplace no) (effects (font (size 1.27 1.27))))
  (property "Description" "Resistor" (at 180.34 118.11 0) (hide yes) (show_name no) (do_not_autoplace no) (effects (font (size 1.27 1.27))))
  (property "Mouser" "" (at 180.34 118.11 0) (hide yes) (show_name no) (do_not_autoplace no) (effects (font (size 1.27 1.27))))
  (pin "1")
  (pin "2"))
 (symbol
  (lib_id "Device:R")
  (at 115.57 101.6 0)
  (unit 1)
  (body_style 1)
  (exclude_from_sim no)
  (in_bom yes)
  (on_board yes)
  (in_pos_files yes)
  (dnp no)
  (fields_autoplaced yes)
  (property "Reference" "R1" (at 118.11 100.3299 0) (show_name no) (do_not_autoplace no) (effects (font (size 1.27 1.27)) (justify left)))
  (property "Value" "100R" (at 118.11 102.8699 0) (show_name no) (do_not_autoplace no) (effects (font (size 1.27 1.27)) (justify left)))
  (property "Footprint" "Resistor_SMD:R_0402_1005Metric" (at 113.792 101.6 90) (hide yes) (show_name no) (do_not_autoplace no) (effects (font (size 1.27 1.27))))
  (property "Datasheet" "" (at 115.57 101.6 0) (hide yes) (show_name no) (do_not_autoplace no) (effects (font (size 1.27 1.27))))
  (property "Description" "Resistor" (at 115.57 101.6 0) (hide yes) (show_name no) (do_not_autoplace no) (effects (font (size 1.27 1.27))))
  (property "Mouser" "" (at 115.57 101.6 0) (hide yes) (show_name no) (do_not_autoplace no) (effects (font (size 1.27 1.27))))
  (pin "1")
  (pin "2")))
